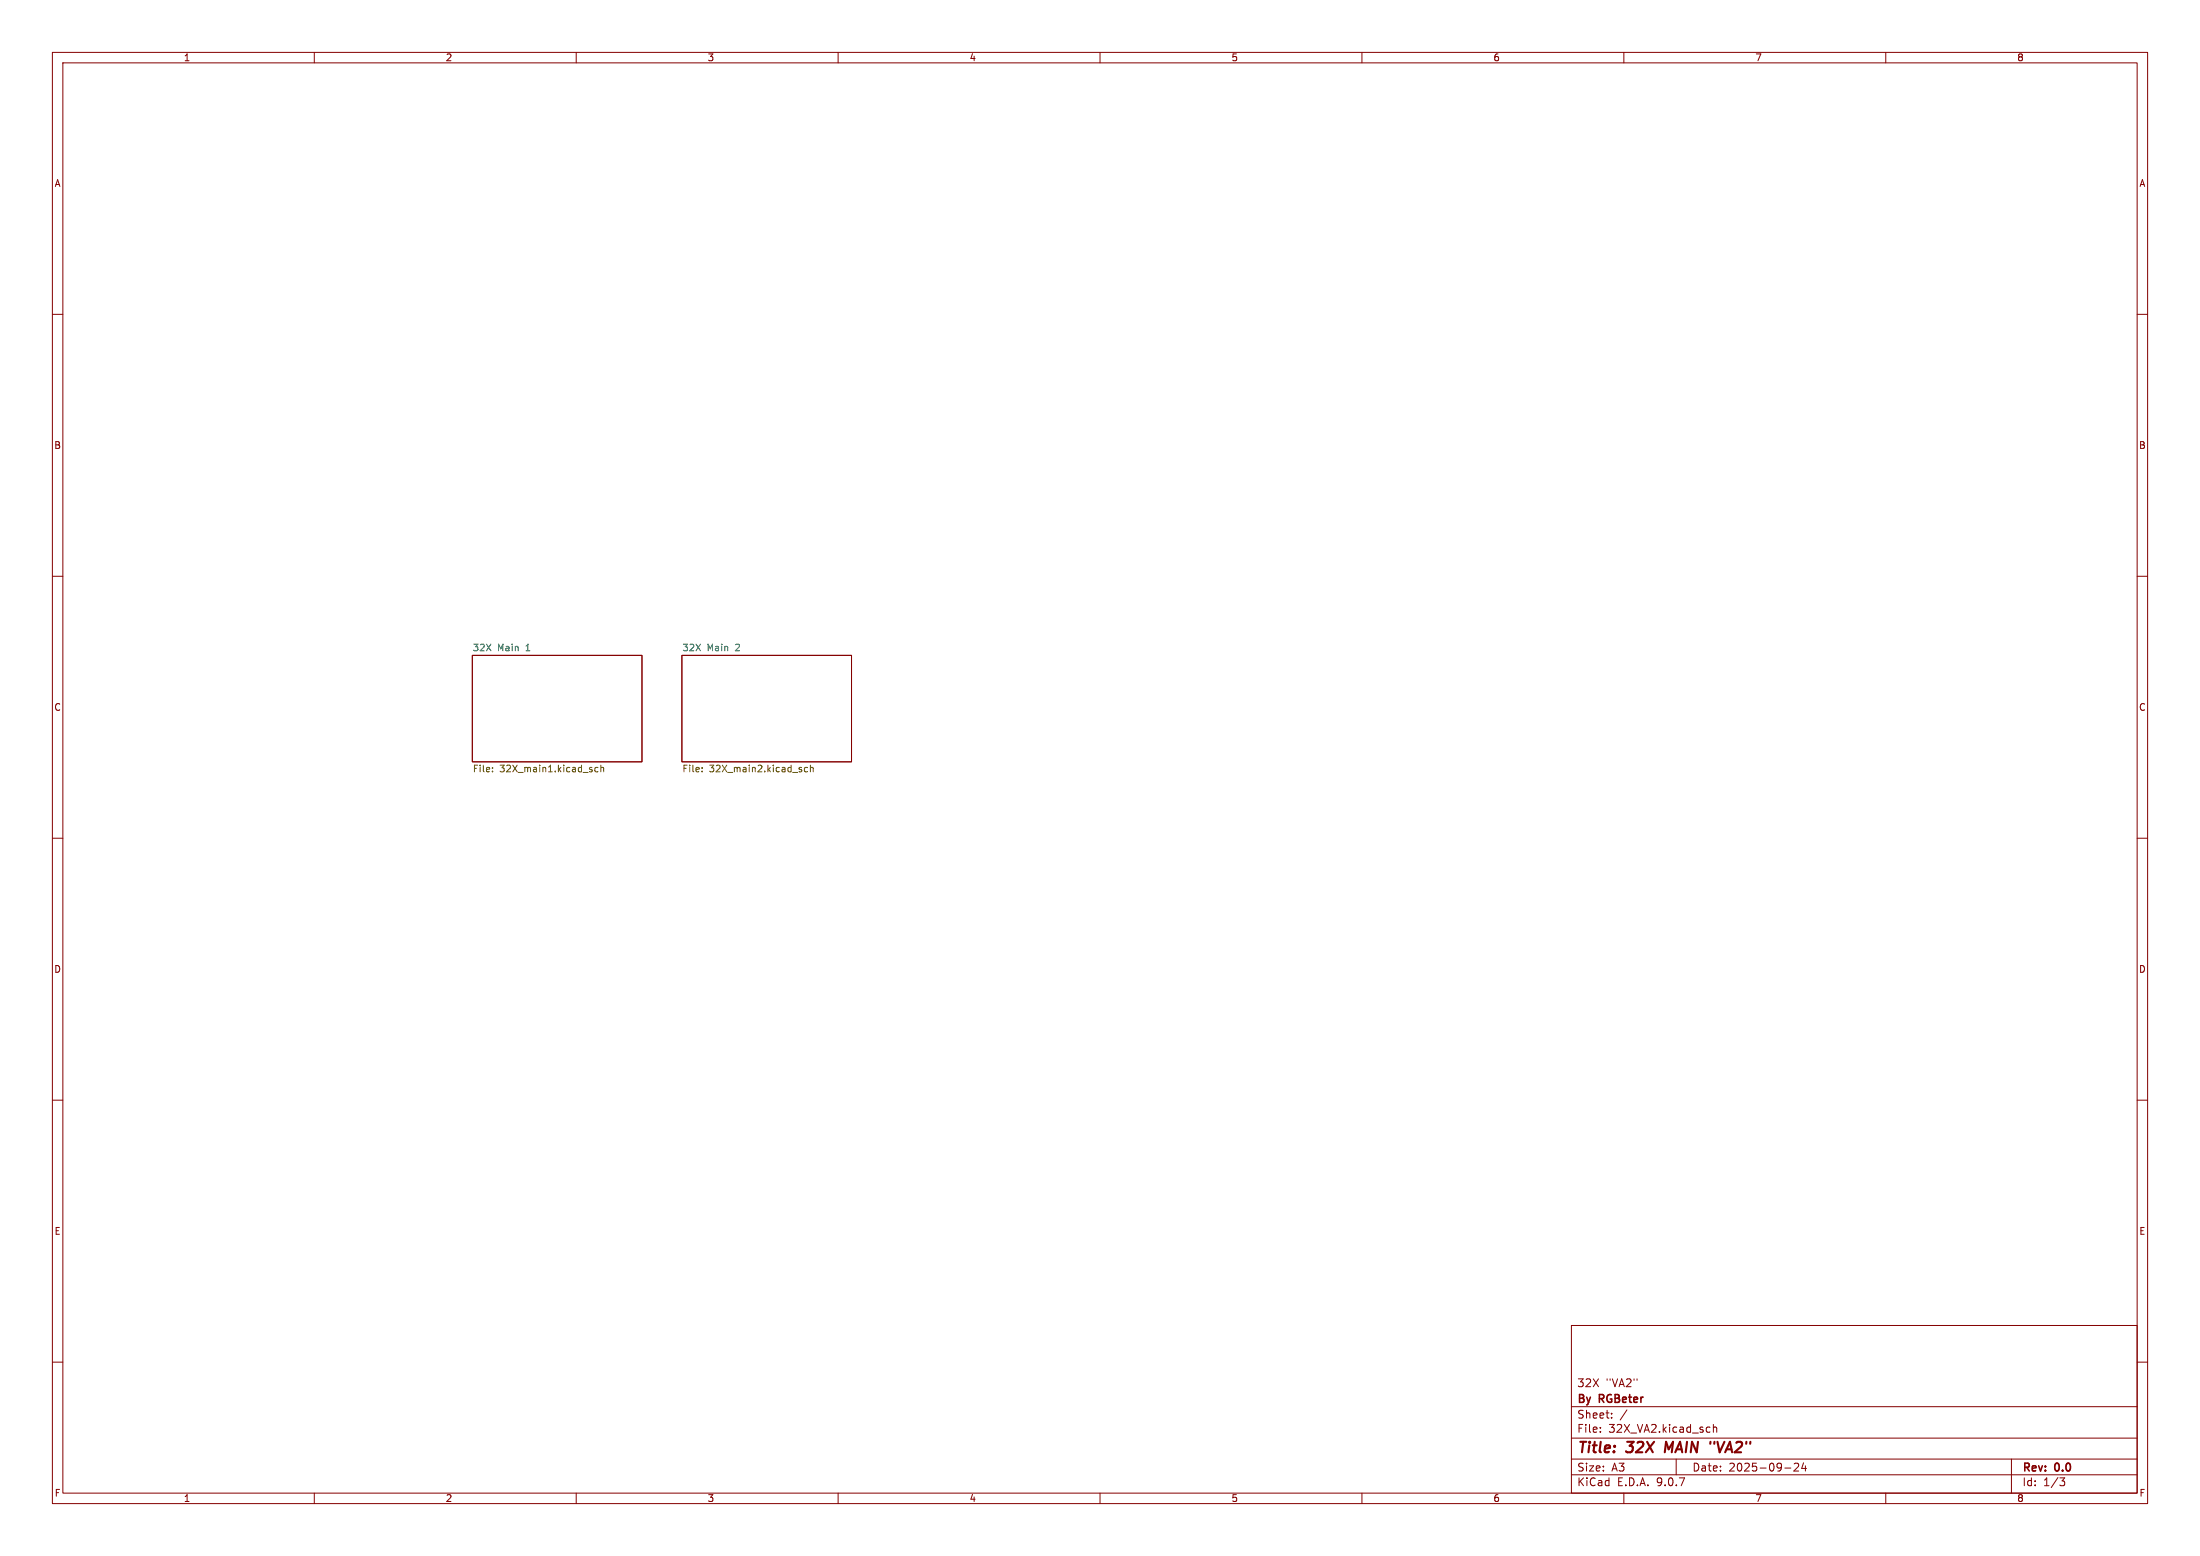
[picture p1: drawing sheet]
<svg xmlns="http://www.w3.org/2000/svg" width="420mm" height="297mm" viewBox="0 0 420 297" stroke-linecap="round" stroke-linejoin="round" font-family="sans-serif">
<g fill="none" stroke="#840000" stroke-width=".19">
<path d="M10 10h400v277h-400zM12 12h396v273h-396zM60 10v2M110 10v2M160 10v2M210 10v2M260 10v2M310 10v2M360 10v2M10 60h2M408 60h2M10 110h2"/>
<path d="M408 110h2M90.2 125.1h32.4v20.3h-32.4zM130.2 125.1h32.4v20.3h-32.4zM10 160h2M408 160h2M10 210h2M408 210h2M300 253h108v32h-108zM10 260h2M300 278.5h108M300 274.5h108M300 268.5h108"/>
<path d="M305.5 273.2v.2M305.5 272.5v.1M307.7 270.5v.2M307.7 269.8v.1M310.6 269.1l-1.3 1.9M320 278.5v3M326.3 272.4l.1 .1M326.4 273.3l-.1 .1M327.1 271.9v1.5M327.1 272.5l.2-.1 .4 .1v.9M342.5 279.4l.6-.1 .2 .1 .1 .3-1 1.1h1M344.3 279.2l-.4 1.1h1"/>
<path d="M344.7 279.8v1M384 278.5v6.5M408 260h2M60 285v2M110 285v2M160 285v2M210 285v2M260 285v2M300 281.5h108M310 285v2M340.7 280.2h1.2M360 285v2"/>
<path d="M393.2 282.1h1l-.5 .6 .4 .1 .1 .5-.3 .3h-.5"/>
</g>
<path d="M318.1 275.2l-.3 2M327.3 275.2v.4" fill="none" stroke="#840000" stroke-width=".4"/>
<path d="M94 147.2v.1M94 146.5v.2M114.2 146.5h-.4l-.2 .2 .1 .6h.5M114.7 146.6l.2-.1h.3v.8M114.7 146.1v1.2M134 147.2v.1M134 146.5v.2M154.2 146.5h-.4l-.2 .2 .1 .6h.5M154.7 146.6l.2-.1h.3l.1 .8M154.7 146.1v1.2" fill="none" stroke="#725600" stroke-width=".19"/>
<g font-size="2.8" fill="#840000">
<text x="301" y="277.9">Title:</text>
<text x="310.6" y="277.9">32X</text>
<text x="318.7" y="277.9">MAIN</text>
<text x="328.1" y="277.9">&quot;VA2&quot;</text>
</g>
<g font-size="2.1" fill="#840000">
<text x="301" y="268.2">By</text>
<text x="301" y="265">32X</text>
<text x="305.4" y="268.2">RGBeter</text>
<text x="306.6" y="265">&quot;VA2&quot;</text>
<text x="301" y="273.7">File:</text>
<text x="301" y="271">Sheet:</text>
<text x="307.1" y="273.7">32X_VA2.kicad_sch</text>
<text x="301" y="281.1">Size:</text>
<text x="307.6" y="281.1">A3</text>
<text x="323" y="281.1">Date:</text>
<text x="330" y="281.1">2025-09-24</text>
<text x="386" y="281.3">Rev:</text>
<text x="392.4" y="281.3">0.0</text>
<text x="301" y="283.9">KiCad</text>
<text x="308.7" y="283.9">E.D.A.</text>
<text x="316.3" y="283.9">9.0.7</text>
<text x="386" y="283.9">Id:</text>
<text x="390.1" y="283.9">1/3</text>
</g>
<g font-size="1.8" fill="#840000">
<text x="35" y="11.9">1</text>
<text x="85" y="11.9">2</text>
<text x="135" y="11.9">3</text>
<text x="185" y="11.9">4</text>
<text x="235" y="11.9">5</text>
<text x="285" y="11.9">6</text>
<text x="335" y="11.9">7</text>
<text x="385" y="11.9">8</text>
<text x="10.3" y="35.9">A</text>
<text x="408.3" y="35.9">A</text>
<text x="10.3" y="85.9">B</text>
<text x="408.2" y="85.9">B</text>
<text x="10.3" y="135.9">C</text>
<text x="408.2" y="135.9">C</text>
<text x="10.3" y="185.9">D</text>
<text x="408.2" y="185.9">D</text>
<text x="10.3" y="235.9">E</text>
<text x="408.3" y="235.9">E</text>
<text x="10.3" y="285.9">F</text>
<text x="35" y="286.9">1</text>
<text x="85" y="286.9">2</text>
<text x="135" y="286.9">3</text>
<text x="185" y="286.9">4</text>
<text x="235" y="286.9">5</text>
<text x="285" y="286.9">6</text>
<text x="335" y="286.9">7</text>
<text x="385" y="286.9">8</text>
<text x="408.3" y="285.9">F</text>
</g>
<g font-size="1.8" fill="#006464">
<text x="90.2" y="124.4">32X</text>
<text x="95" y="124.4">Main</text>
<text x="100.5" y="124.4">1</text>
<text x="130.2" y="124.4">32X</text>
<text x="135" y="124.4">Main</text>
<text x="140.5" y="124.4">2</text>
</g>
<g font-size="1.8" fill="#725600">
<text x="90.2" y="147.7">File:</text>
<text x="95.4" y="147.7">32X_main1.kicad_sch</text>
<text x="130.2" y="147.7">File:</text>
<text x="135.4" y="147.7">32X_main2.kicad_sch</text>
</g>
</svg>
